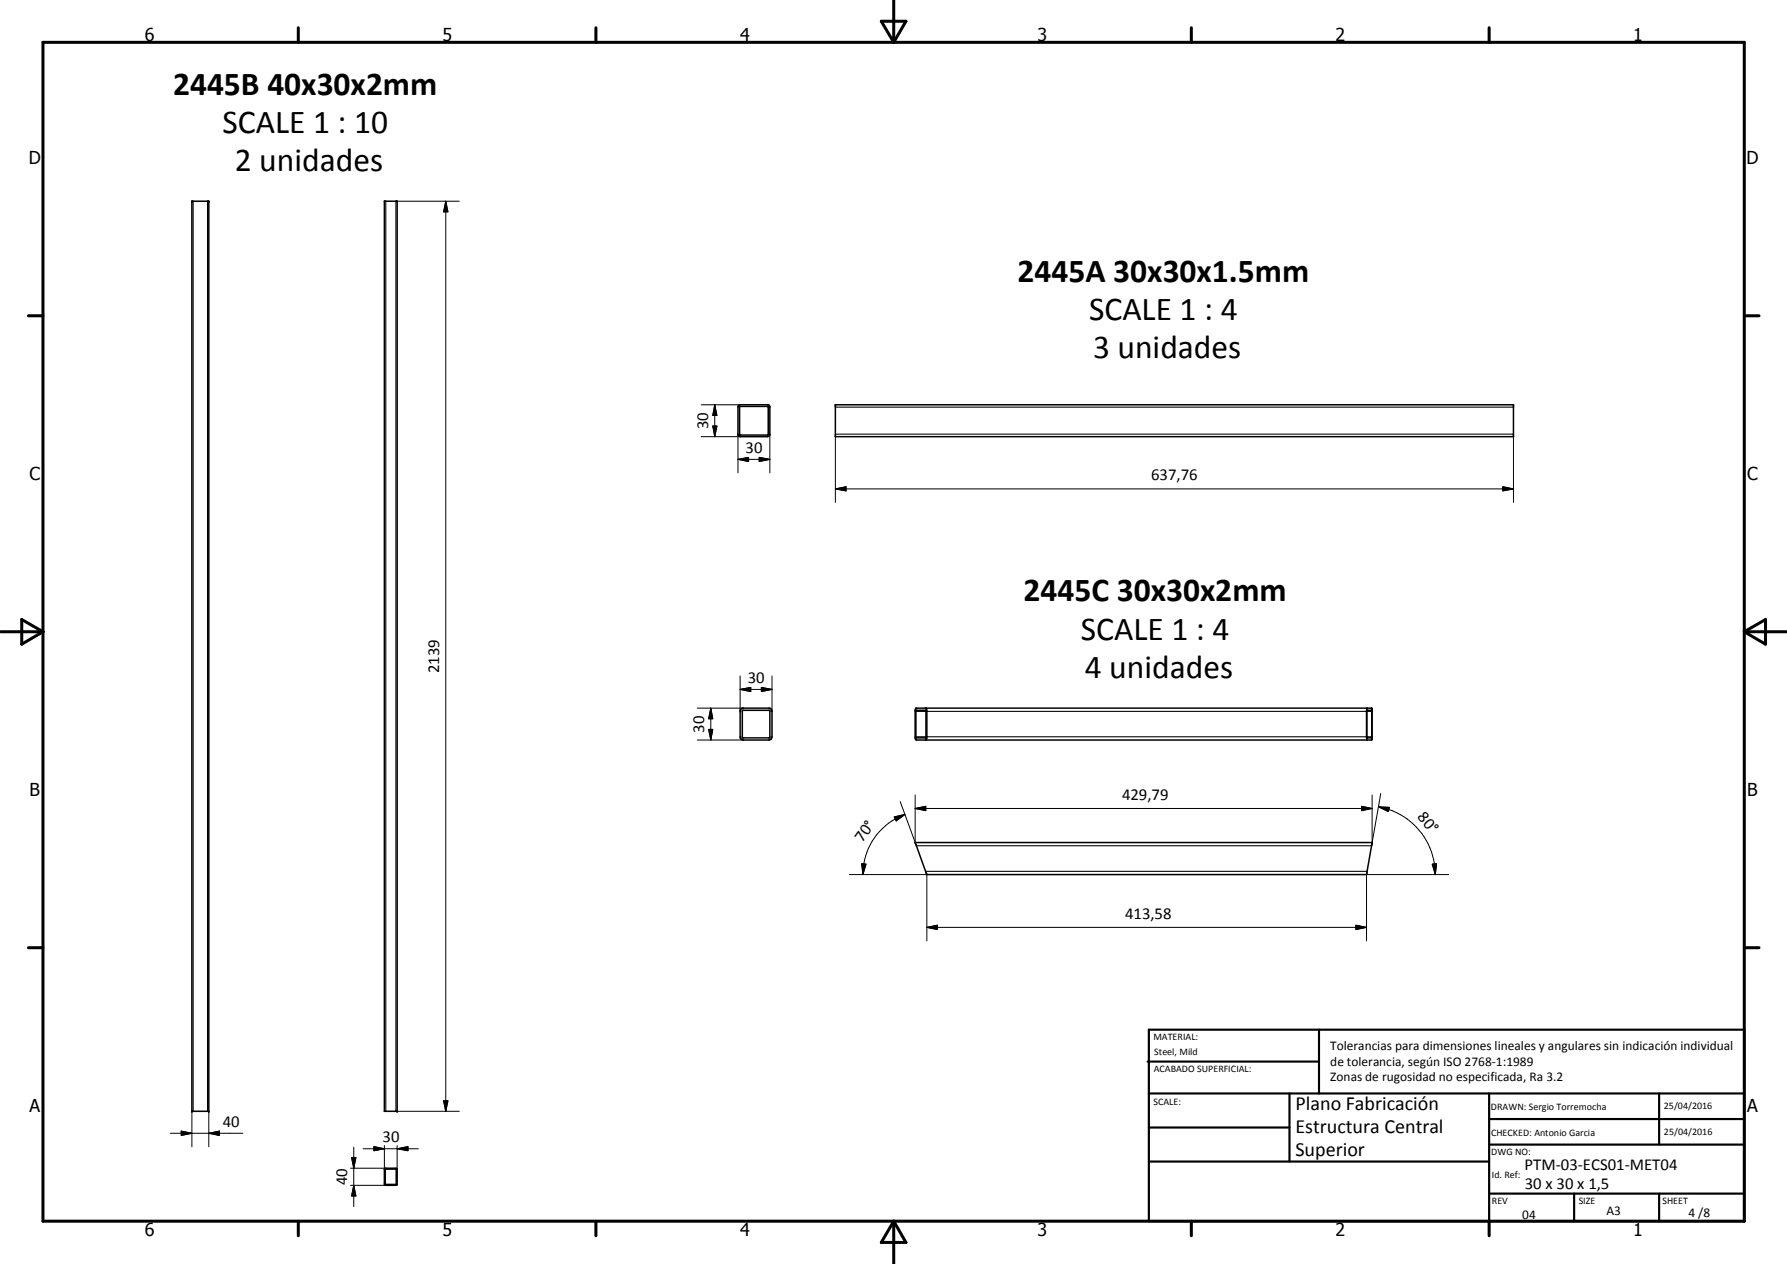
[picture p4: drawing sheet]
<svg xmlns="http://www.w3.org/2000/svg" width="420mm" height="297mm" viewBox="0 0 420 297" stroke-linecap="round" stroke-linejoin="round" font-family="sans-serif">
<g fill="none" stroke="#000" stroke-width=".35">
<path d="M45.1 47.3h4v213.9h-4zM90.4 47.3h3v213.9h-3zM173.8 95.2h7l.2 .3v6.7l-.2 .3-.3 .1h-6.4l-.6-.4v-6.7zM173.9 95.6l6.6-.1 .1 6.7h-6.6zM196.4 95.1h159.4v7.5h-159.4zM174.2 166.6l.4-.2h6.4l.3 .2 .2 .6v5.9a.73 .73 0 0 1-.7 .8h-6l-.6-.2-.2-.3v-6.4zM174.5 167l.2-.1h6.2l.1 .1v6.3l-.1 .1h-6.3zM215.3 166.5l107.2-.1 .1 7.3-.1 .2h-107l-.3-.5v-6.4zM215.4 166.9l2.3 .1v6.4h-2.3l-.1-.1zM217.7 166.4l.2 .8v5.9l-.1 .6-.2 .2M321.4 166.4l-.1 7 .1 .5M321.4 166.9h1.1v6.5h-1.1z"/>
<path d="M215.2 198h107.4v.2l-1.3 7.3h-103.4zM90.4 274.7l.3-.2h2.4l.3 .2-.1 3.8-2.6 .1-.3-.2zM90.6 274.8h2.6v3.5h-2.6z"/>
</g>
<g fill="#000">
<circle cx="45.1" cy="47.3" r=".18"/>
<circle cx="49.1" cy="47.3" r=".18"/>
<circle cx="93.4" cy="47.3" r=".18"/>
<circle cx="196.4" cy="95.1" r=".18"/>
<circle cx="355.8" cy="95.1" r=".18"/>
<circle cx="321.4" cy="173.4" r=".18"/>
<circle cx="321.4" cy="166.9" r=".18"/>
<circle cx="45.1" cy="261.2" r=".18"/>
<circle cx="49.1" cy="261.2" r=".18"/>
<circle cx="93.4" cy="261.2" r=".18"/>
</g>
<g fill="none" stroke="#000" stroke-width=".25">
<path d="M45.4 47.3v213.9M48.8 47.3v213.9M90.7 47.3v213.9M93.1 47.3v213.9M196.4 95.7h159.4M196.4 102h159.4M215.3 173.1h2.4M215.3 167.2h2.4M217.9 173.1h103.4M217.9 167.2h103.4M321.4 173.1h1.1M321.4 167.2h1.1"/>
<path d="M215.5 198.8h107M217.6 204.8h103.8"/>
</g>
<g fill="none" stroke="#000" stroke-width=".71">
<path d="M10.1 9.9h400v277.1h-400zM70.1 6.5v3.4M140.1 6.5v3.4M207.2 5h5.8l-2.9 4.9zM210.1 0v9.9M280.1 6.5v3.4M350.1 6.5v3.4M6.7 74.2h3.4M410.1 74.2h3.5M.1 148.5h10M5.1 145.6l5 2.9-5 2.9zM410.1 148.5h10"/>
<path d="M410.1 148.5l5-2.9v5.8zM6.7 222.7h3.4M410.1 222.7h3.5M70.1 287v3.4M140.1 287v3.4M210.1 287v10M210.1 287l2.9 5h-5.8zM280.1 287v3.4M350.1 287v3.4"/>
</g>
<g fill="none" stroke="#000" stroke-width=".51">
<path d="M269.8 249.5h40.3M270.1 242h140v45h-140zM270.1 257h140M303.2 257v16M310.1 242v15M350.1 257v30M390.1 257v12M270.1 265h33.1M270.1 273h80M350.1 269h60M350.1 263h60M350.1 280.5h60"/>
<path d="M370.1 280.5v6.5M390.1 280.5v6.5"/>
</g>
<g fill="none" stroke="#000" stroke-width=".24">
<path d="M93.4 47.3h14.6M104.8 47.3l.5 2.5h-1zM104.8 47.3v213.9M164.9 95.1h9.2M168.1 95.1l.5 2.5h-1zM168.1 95.1v7.5M164.9 102.6h9.2M167.6 100.1h1l-.5 2.5zM173.5 107.9l2.5-.4v1zM173.5 107.9h7.5M173.5 102v9.1M178.5 107.5l2.5 .4-2.5 .6z"/>
<path d="M181 102v9.1M196.4 114.9l2.5-.5v1zM196.4 114.9h159.4M196.4 102.6v15.5M353.3 114.4l2.5 .5-2.5 .5zM355.8 102.6v15.5M174 158.8v8.4M181.5 158.8v8.4M163.9 173.9h10.9M163.9 166.4h10.9M166.6 171.4h1l-.5 2.5zM167.1 166.4l.5 2.5h-1z"/>
<path d="M167.1 166.4v7.5M174 162l2.5-.5v1zM174 162h7.5M179 161.5l2.5 .5-2.5 .5zM210.3 192l2.5-.6-2.1 1.5zM211.7 188.4l3.8 10.4M212.8 191.4a15 15 0 0 0-9.9 14.1M215.2 190l2.5-.5v1zM215.2 190h107.4M215.2 186.8v11.2M320.1 189.5l2.5 .5-2.5 .5zM322.6 186.8v11.2"/>
<path d="M324.1 189.6l2.6 .1-.3 1zM324.1 189.6a16.2 16.2 0 0 1 13.4 15.9M324.6 186.5l-2.1 12.3M199.7 205.5h18.2v15.6M202.6 203l1 .1-.7 2.4zM217.9 217.9l2.5-.5v1zM217.9 217.9h103.4M318.8 217.4l2.5 .5-2.5 .5zM336.8 203.1l1-.1-.3 2.5zM340.6 205.5h-19.3v15.6M104.3 258.7h1l-.5 2.5zM40.1 266.3h17"/>
<path d="M42.6 265.8l2.5 .5-2.5 .5zM45.1 261.2v8.3M49.1 266.3l2.5-.5v1zM49.1 261.2v8.3M82.4 278.6h8.3M82.4 274.5h8.3M82.7 272h1l-.5 2.5zM83.2 278.6l.5 2.5h-1zM83.2 269.6v13.9M85.4 270h13M87.9 269.5l2.5 .5-2.5 .4zM90.4 269.2v5.6"/>
<path d="M93.4 270l2.5-.5v.9zM93.4 261.2h14.6M93.4 269.2v5.6"/>
</g>
<g fill="#000">
<path d="M104.8 47.3l.5 2.5h-1zM168.1 95.1l.5 2.5h-1zM167.6 100.1h1l-.5 2.5zM173.5 107.9l2.5-.4v1zM178.5 107.5l2.5 .4-2.5 .6zM196.4 114.9l2.5-.5v1zM353.3 114.4l2.5 .5-2.5 .5zM166.6 171.4h1l-.5 2.5zM167.1 166.4l.5 2.5h-1zM174 162l2.5-.5v1zM179 161.5l2.5 .5-2.5 .5zM210.3 192l2.5-.6-2.1 1.5z"/>
<path d="M215.2 190l2.5-.5v1zM320.1 189.5l2.5 .5-2.5 .5zM324.1 189.6l2.6 .1-.3 1zM202.6 203l1 .1-.7 2.4zM217.9 217.9l2.5-.5v1zM318.8 217.4l2.5 .5-2.5 .5zM336.8 203.1l1-.1-.3 2.5zM104.3 258.7h1l-.5 2.5zM42.6 265.8l2.5 .5-2.5 .5zM49.1 266.3l2.5-.5v1zM82.7 272h1l-.5 2.5zM87.9 269.5l2.5 .5-2.5 .4z"/>
<path d="M93.4 270l2.5-.5v.9zM83.2 278.6l.5 2.5h-1z"/>
</g>
<g font-size="7.9">
<text x="40.7" y="22.2">2445B 40x30x2mm</text>
<text x="52.3" y="31.2">SCALE 1 : 10</text>
<text x="55.2" y="40.2">2 unidades</text>
<text x="239.3" y="66.3">2445A 30x30x1.5mm</text>
<text x="256.1" y="75.2">SCALE 1 : 4</text>
<text x="257" y="84.2">3 unidades</text>
<text x="240.7" y="141.3">2445C 30x30x2mm</text>
<text x="254.1" y="150.3">SCALE 1 : 4</text>
<text x="255" y="159.3">4 unidades</text>
</g>
<g font-size="4.7">
<text x="304.6" y="260.8">Plano Fabricación</text>
<text x="304.6" y="266.2">Estructura Central</text>
<text x="304.6" y="271.6">Superior</text>
</g>
<g font-size="4.2">
<text x="34" y="9.6">6</text>
<text x="104" y="9.6">5</text>
<text x="174" y="9.6">4</text>
<text x="244" y="9.6">3</text>
<text x="314" y="9.6">2</text>
<text x="384" y="9.6">1</text>
<text x="6.8" y="38.7">D</text>
<text x="410.6" y="38.7">D</text>
<text x="7" y="112.9">C</text>
<text x="410.8" y="112.9">C</text>
<text x="7" y="187.1">B</text>
<text x="410.8" y="187.1">B</text>
<text x="7" y="261.4">A</text>
<text x="410.8" y="261.4">A</text>
<text x="34" y="290.4">6</text>
<text x="104" y="290.4">5</text>
<text x="174" y="290.4">4</text>
<text x="244" y="290.4">3</text>
<text x="314" y="290.4">2</text>
<text x="384" y="290.4">1</text>
</g>
<g font-size="3.9">
<text x="166.5" y="100.9" transform="rotate(-90 166.5 100.9)">30</text>
<text x="175.3" y="106.4">30</text>
<text x="270.6" y="112.8">637,76</text>
<text x="103.2" y="158.2" transform="rotate(-90 103.2 158.2)">2139</text>
<text x="175.8" y="160.4">30</text>
<text x="165.6" y="172.2" transform="rotate(-90 165.6 172.2)">30</text>
<text x="263.8" y="187.9">429,79</text>
<text x="333.2" y="192.1" transform="rotate(50 333.2 192.1)">80°</text>
<text x="202.8" y="198.2" transform="rotate(-55 202.8 198.2)">70°</text>
<text x="264.5" y="215.9">413,58</text>
<text x="52.4" y="264.8">40</text>
<text x="89.9" y="268.4">30</text>
<text x="358.5" y="275">PTM-03-ECS01-MET04</text>
<text x="81.6" y="278.6" transform="rotate(-90 81.6 278.6)">40</text>
<text x="358.5" y="279.4">30 x 30 x 1,5</text>
</g>
<g font-size="3.1">
<text x="312.7" y="246.8">Tolerancias para dimensiones lineales y angulares sin indicación individual</text>
<text x="312.7" y="250.4">de tolerancia, según ISO 2768-1:1989</text>
<text x="312.7" y="254">Zonas de rugosidad no especificada, Ra 3.2</text>
<text x="357.9" y="286.4">04</text>
<text x="377.7" y="285.6">A3</text>
<text x="397" y="285.9">4 /8</text>
</g>
<g font-size="2.4">
<text x="271.2" y="244.4">MATERIAL:</text>
<text x="271.3" y="252">ACABADO SUPERFICIAL:</text>
<text x="271.4" y="247.9">Steel, Mild</text>
<text x="271.2" y="259.7">SCALE:</text>
<text x="350.6" y="260.8">DRAWN: Sergio Torremocha</text>
<text x="391.2" y="260.6">25/04/2016</text>
<text x="350.6" y="267">CHECKED: Antonio Garcia</text>
<text x="391.2" y="266.7">25/04/2016</text>
<text x="350.6" y="271.4">DWG NO:</text>
<text x="350.8" y="276.9">Id. Ref:</text>
<text x="350.8" y="282.8">REV</text>
<text x="371.2" y="282.9">SIZE</text>
<text x="390.9" y="282.9">SHEET</text>
</g>
</svg>
